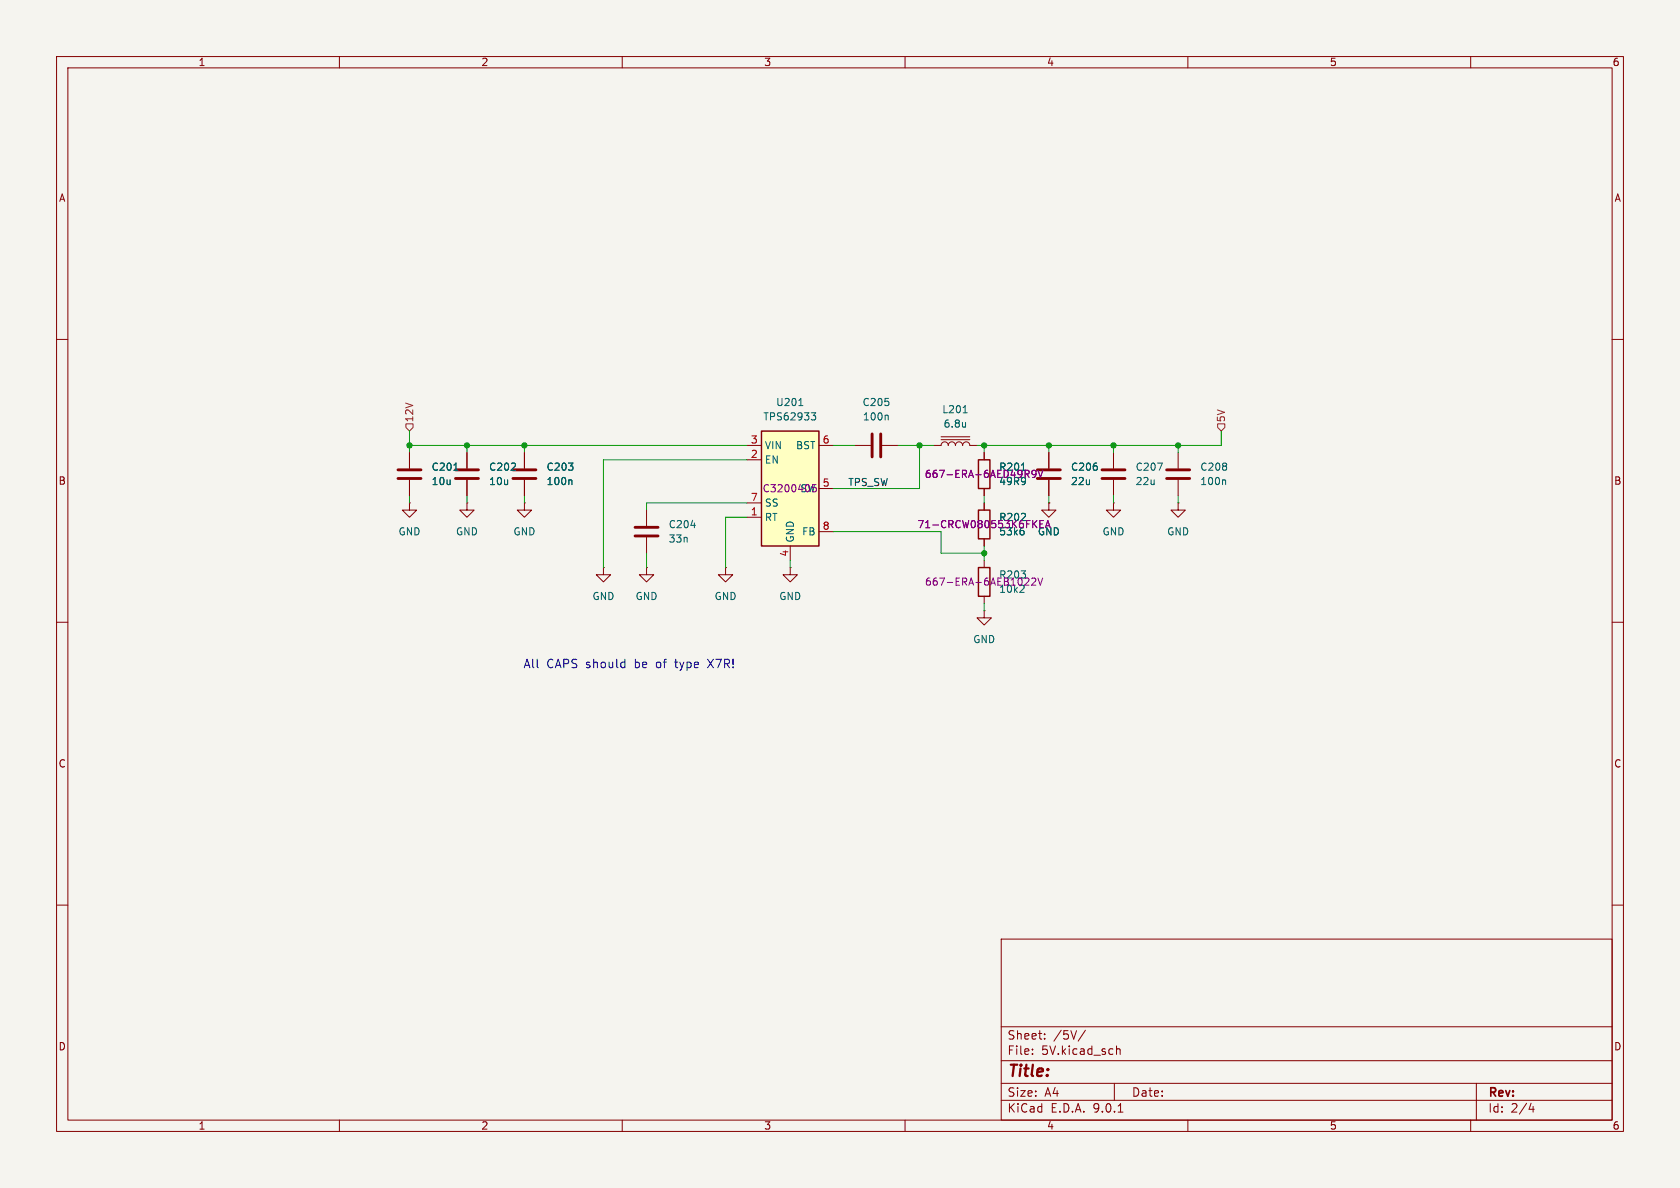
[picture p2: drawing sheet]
<svg xmlns="http://www.w3.org/2000/svg" width="297mm" height="210mm" viewBox="0 0 297 210" stroke-linecap="round" stroke-linejoin="round" font-family="sans-serif">
<path d="M0 0h297v210h-297z" fill="#f5f4ef" stroke="#f5f4ef" stroke-width=".18"/>
<g fill="none" stroke="#840000" stroke-width=".18">
<path d="M10 10h277v190h-277zM12 12h273v186h-273zM60 10v2M110 10v2M160 10v2M210 10v2M260 10v2M10 60h2M151.1 78.7h2.8M156 78.7h2.7M285 60h2M174 88.9v1.3"/>
<path d="M174 95.3v1.2M174 99.1v1.2M185.4 88.9v1.3h1.3l-1.3 1.2-1.3-1.2h1.3M185.4 88.9h.1M185.4 80v2.8M185.4 84.8v2.8M196.8 88.9v1.3h1.3l-1.3 1.2-1.2-1.2h1.2M196.8 88.9h.1M196.8 80v2.8M196.8 84.8v2.8M208.3 88.9v1.3h1.2l-1.2 1.2-1.3-1.2h1.3M208.3 88.9h.1"/>
<path d="M10 110h2M128.3 100.3v1.3h1.2l-1.2 1.3-1.3-1.3h1.3M128.3 100.3h.1M139.7 100.3v1.3h1.3l-1.3 1.3-1.3-1.3h1.3M139.7 100.3h.1M174 108v1.2h1.3l-1.3 1.3-1.3-1.3h1.3M174 108h.1M174 105.4v1.3M285 110h2M10 160h2M177 166h108v32h-108zM285 160h2"/>
<path d="M60 198v2M110 198v2M160 198v2M177 194.5h108M177 191.5h108M177 187.5h108M177 181.5h108M182.5 186.3v.1M182.5 185.5v.1M184.7 183.6v.1M184.7 182.8v.1M191.9 182.1l-1.3 2"/>
<path d="M197 191.5v3M197.4 184.9v1.5M197.4 185.5l.2-.1 .4 .1v.9M197.7 196.6h.8M210 198v2M260 198v2M261 191.5v6.5M270.7 195l-.4 1.1h.9M271 195.6v1"/>
</g>
<path d="M154.2 76.7v4.1M155.7 76.7v4.1M183.4 84.6h4.1M183.4 83.1h4.1M194.8 84.6h4.1M194.8 83.1h4.1" fill="none" stroke="#840000" stroke-width=".51"/>
<path d="M156.8 73.4l.2 .2v.6M181.1 94v.3l-.3 .3M204.6 81.9h.9l-.6 1.2M181 104l-.7 .7h.8" fill="none" stroke="#006464" stroke-width=".18"/>
<path d="M173 90.2h2v5.1h-2zM173 100.3h2v5.1h-2z" fill="none" stroke="#840000" stroke-width=".25"/>
<path d="M183.8 92.6h.5M184.5 92h-.7v1.3M184.8 93.3l.4-1.3 .5 1.3M181.4 102.2h.4l.1 .3-.8 .9h.8M182.4 102.3l.5-.1 .2 .3-.8 .9h.8M183.5 102.2l.4 1.2 .4-1.2" fill="none" stroke="#840084" stroke-width=".18"/>
<path d="M134.6 76.2h10.2v20.3h-10.2z" fill="#ffffc2"/>
<path d="M134.6 76.2h10.2v20.3h-10.2zM173 81.3h2v5.1h-2z" fill="none" stroke="#840000" stroke-width=".25"/>
<g fill="none" stroke="#840000" stroke-width=".18">
<path d="M132.1 78.7h2.5M144.8 78.7h2.5M165.1 78.7h1.3a.64 .64 0 0 1 .6-.6 .64 .64 0 0 1 .6 .6 .64 .64 0 0 1 .7-.6 .64 .64 0 0 1 .6 .6 .64 .64 0 0 1 .6-.6 .64 .64 0 0 1 .7 .6 .64 .64 0 0 1 .6-.6 .64 .64 0 0 1 .6 .6h1.3M166.4 77.7h5M166.4 77.2h5M72.4 88.9v1.3h1.3l-1.3 1.2-1.3-1.2h1.3M72.4 88.9h.1M72.4 80v2.8M72.4 84.8v2.8M82.5 88.9v1.3h1.3l-1.3 1.2-1.2-1.2h1.2M82.5 88.9h.1M82.5 80v2.8"/>
<path d="M82.5 84.8v2.8M92.7 88.9v1.3h1.3l-1.3 1.2-1.3-1.2h1.3M92.7 88.9h.1M92.7 80v2.8M92.7 84.8v2.8M114.3 90.2v2.8M114.3 95v2.8M132.1 81.3h2.5M132.1 88.9h2.5M132.1 91.4h2.5M139.7 96.5v2.6M144.8 86.4h2.5"/>
<path d="M144.8 94h2.5M174 80v1.3M174 86.4v1.2M174 88.9v1.3M174 95.3v1.2M185.4 88.9h.1M185.4 80v2.8M185.4 84.8v2.8M208.3 80v2.8M208.3 84.8v2.8M106.7 100.3v1.3h1.2l-1.2 1.3-1.3-1.3h1.3M106.7 100.3h.1"/>
<path d="M114.3 100.3v1.3h1.3l-1.3 1.3-1.3-1.3h1.3M114.3 100.3h.1"/>
</g>
<path d="M141.2 71.7h.7M143.4 73h.8l-.4 .5 .3 .1 .1 .4-.2 .2h-.4M170.3 73h.7M170.7 74.7v.8M170.7 75.4h-.1M80.2 83.1h.8M100.9 84.8l.2 .2v.7M122.2 92.9h.7M181.1 94v.3l-.3 .3M216.5 84.8l.2 .2v.7" fill="none" stroke="#006464" stroke-width=".18"/>
<path d="M70.4 83.1h4M70.4 84.6h4M80.5 83.1h4.1M80.5 84.6h4.1M90.7 83.1h4M90.7 84.6h4M112.3 93.2h4M112.3 94.7h4M206.2 83.1h4.1M206.2 84.6h4.1" fill="none" stroke="#840000" stroke-width=".51"/>
<path d="M181.5 83.8l.4 .6M181.7 83.1l.2 .3v.3l-.2 .1M183.2 83.7l-.3 .2h-.4l-.1-.2 .1-.5 .4-.1 .2 .2a.84 .84 0 0 1-.3 1.1h-.3M183.5 83.1l.4 1.3 .5-1.3M183.8 92.6h.5M184.5 92h-.7v1.3M184.8 93.3l.4-1.3 .5 1.3" fill="none" stroke="#840084" stroke-width=".18"/>
<path d="M71.8 74.9h1.2v.7l-.6 .6-.6-.6zM215.3 74.9h1.2v.7l-.6 .6-.6-.6z" fill="none" stroke="#725600" stroke-width=".18"/>
<g fill="none" stroke="#009600" stroke-width=".18">
<path d="M72.4 78.7h59.7M72.4 76.2v3.8M82.5 78.7v1.3M92.7 78.7v1.3M147.3 78.7h3.8M158.7 78.7h6.4M162.6 78.7v7.7h-15.3M174 78.7v1.3M185.4 78.7v1.3M196.8 78.7v1.3M208.3 78.7v1.3M215.9 76.2v2.5h-43.2"/>
<path d="M72.4 87.6v1.3M82.5 87.6v1.3M92.7 87.6v1.3M114.3 97.8v2.5M132.1 81.3h-25.4v19M132.1 88.9h-17.8v1.3M132.1 91.4h-3.8v8.9M139.7 99.1v1.2M147.3 94h19.1v3.8h7.6M174 87.6v1.3M174 96.5v2.6M185.4 87.6v1.3"/>
<path d="M196.8 87.6v1.3M208.3 87.6v1.3M174 106.7v1.3"/>
</g>
<path d="M110.3 117l.2 .1M110.5 116.5v1.5M110.5 118h-.2" fill="none" stroke="#0000c2" stroke-width=".18"/>
<g fill="#009600" stroke="#009600" stroke-width=".18">
<circle cx="185.4" cy="78.7" r=".46"/>
<circle cx="174" cy="78.7" r=".46"/>
<circle cx="162.6" cy="78.7" r=".46"/>
<circle cx="208.3" cy="78.7" r=".46"/>
<circle cx="174" cy="97.8" r=".46"/>
<circle cx="196.8" cy="78.7" r=".46"/>
<circle cx="72.4" cy="78.7" r=".46"/>
<circle cx="82.5" cy="78.7" r=".46"/>
<circle cx="92.7" cy="78.7" r=".46"/>
</g>
<text font-size="2.8" fill="#840000" x="178" y="190.9">Title:</text>
<g font-size="2.1" fill="#0000c2">
<text x="92.5" y="118.3">All</text>
<text x="96.6" y="118.3">CAPS should</text>
<text x="112.4" y="118.3">be</text>
<text x="116.3" y="118.3">of</text>
<text x="119.8" y="118.3">type</text>
<text x="125.8" y="118.3">X7R!</text>
</g>
<g font-size="2.1" fill="#840000">
<text x="178" y="184">Sheet:</text>
<text x="186.2" y="184">/5V/</text>
<text x="178" y="186.7">File:</text>
<text x="184.1" y="186.7">5V.kicad_sch</text>
<text x="178" y="196.9">KiCad</text>
<text x="178" y="194.1">Size:</text>
<text x="184.7" y="194.1">A4</text>
<text x="185.7" y="196.9">E.D.A.</text>
<text x="193.3" y="196.9">9.0.1</text>
<text x="200" y="194.1">Date:</text>
<text x="263" y="194.3">Rev:</text>
<text x="263" y="196.9">Id:</text>
<text x="267.1" y="196.9">2/4</text>
</g>
<g font-size="1.8" fill="#840000">
<text x="35" y="11.9">1</text>
<text x="85" y="11.9">2</text>
<text x="135" y="11.9">3</text>
<text x="185" y="11.9">4</text>
<text x="235" y="11.9">5</text>
<text x="285" y="11.9">6</text>
<text x="10.3" y="35.9">A</text>
<text x="285.3" y="35.9">A</text>
<text x="10.3" y="85.9">B</text>
<text x="285.3" y="85.9">B</text>
<text x="10.3" y="135.9">C</text>
<text x="285.3" y="135.9">C</text>
<text x="10.3" y="185.9">D</text>
<text x="285.3" y="185.9">D</text>
<text x="35" y="199.9">1</text>
<text x="85" y="199.9">2</text>
<text x="135" y="199.9">3</text>
<text x="185" y="199.9">4</text>
<text x="235" y="199.9">5</text>
<text x="285" y="199.9">6</text>
</g>
<g font-size="1.8" fill="#006464">
<text x="137.1" y="72">U201</text>
<text x="152.4" y="72">C205</text>
<text x="134.9" y="74.5">TPS62933</text>
<text x="152.4" y="74.5">100n</text>
<text x="166.5" y="73.3">L201</text>
<text x="166.7" y="75.8">6.8u</text>
<text x="76.2" y="83.4">C201</text>
<text x="86.4" y="83.4">C202</text>
<text x="96.5" y="83.4">C203</text>
<text x="135.1" y="79.6">VIN</text>
<text x="135.1" y="82.1">EN</text>
<text x="140.6" y="79.6">BST</text>
<text x="189.2" y="83.4">C206</text>
<text x="200.7" y="83.4">C207</text>
<text x="212.1" y="83.4">C208</text>
<text x="76.2" y="86">10u</text>
<text x="86.4" y="86">10u</text>
<text x="96.5" y="86">100n</text>
<text x="135.1" y="89.8">SS</text>
<text x="189.2" y="86">22u</text>
<text x="200.7" y="86">22u</text>
<text x="212.1" y="86">100n</text>
<text x="70.4" y="94.8">GND</text>
<text x="80.5" y="94.8">GND</text>
<text x="90.7" y="94.8">GND</text>
<text x="118.1" y="93.6">C204</text>
<text x="135.1" y="92.3">RT</text>
<text x="141.7" y="94.8">FB</text>
<text x="194.8" y="94.8">GND</text>
<text x="206.2" y="94.8">GND</text>
<text x="118.1" y="96.1">33n</text>
<text x="140.6" y="96" transform="rotate(-90 140.6 96)">GND</text>
<text x="104.6" y="106.3">GND</text>
<text x="112.3" y="106.3">GND</text>
<text x="126.2" y="106.3">GND</text>
<text x="137.7" y="106.3">GND</text>
<text x="172" y="113.9">GND</text>
</g>
<g font-size="1.8" fill="#725600">
<text x="73.3" y="74.7" transform="rotate(-90 73.3 74.7)">12V</text>
<text x="216.8" y="74.7" transform="rotate(-90 216.8 74.7)">5V</text>
</g>
<g font-size="1.8" fill="#a90000">
<text x="132.6" y="78.5">3</text>
<text x="132.6" y="81">2</text>
<text x="145.3" y="78.5">6</text>
<text x="132.6" y="88.6">7</text>
<text x="145.3" y="86.1">5</text>
<text x="132.6" y="91.2">1</text>
<text x="145.3" y="93.7">8</text>
<text x="139.4" y="98.5" transform="rotate(-90 139.4 98.5)">4</text>
</g>
<g font-size="1.8" fill="#840084">
<text x="176.5" y="83.4">R201</text>
<text x="134.7" y="87.2">C3200405</text>
<text x="141.4" y="87.2">SW</text>
<text x="163.4" y="84.7">667-ERA-6AED49R9V</text>
<text x="176.5" y="86">49R9</text>
<text x="162.1" y="93.6">71-CRCW080553K6FKEA</text>
<text x="176.5" y="92.3">R202</text>
<text x="176.5" y="94.8">53k6</text>
<text x="183.4" y="94.8">GND</text>
<text x="163.4" y="103.7">667-ERA-6AEB1022V</text>
<text x="176.5" y="102.5">R203</text>
<text x="176.5" y="105">10k2</text>
</g>
<text font-size="1.8" fill="#0f0f0f" x="149.9" y="86">TPS_SW</text>
</svg>
